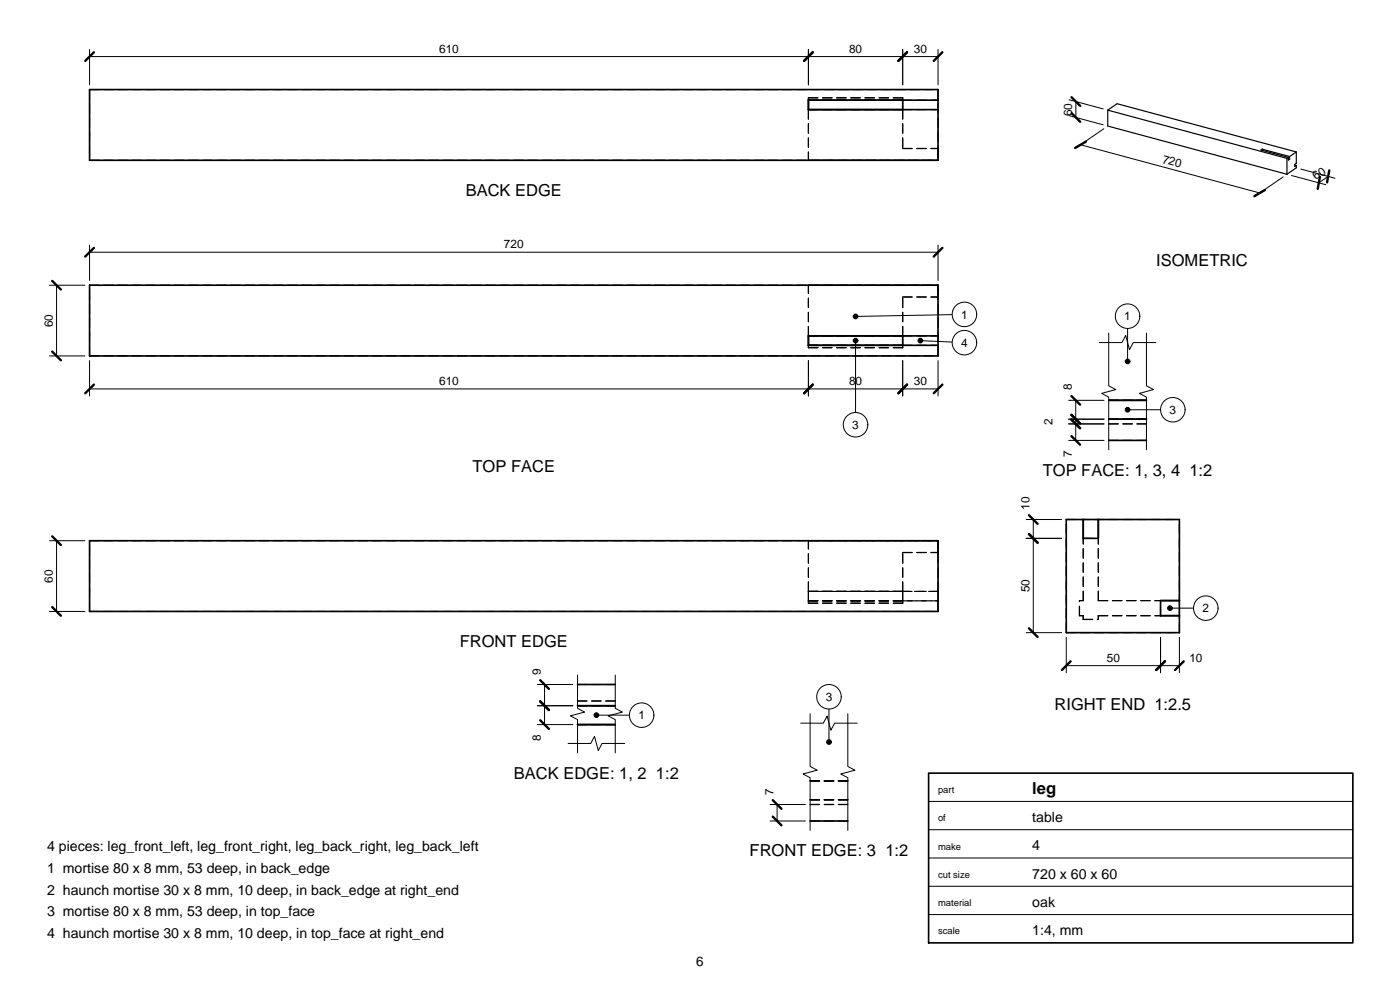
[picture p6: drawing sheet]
<svg xmlns="http://www.w3.org/2000/svg" width="297mm" height="210mm" viewBox="0 0 297 210" stroke-linecap="round" stroke-linejoin="round" font-family="sans-serif">
<g fill="none" stroke="#000" stroke-width=".25" stroke-dasharray="2 1">
<path d="M19 75.5v-15M19 60.5h180M19 75.5h180M171.5 60.5h27.5M171.5 71.2v-10.7M171.5 73.7v-.5M171.5 71.2h20M171.5 73.2h20M171.5 73.7h20M191.5 63h7.5M191.5 71.2v-8.2M191.5 73.2v-2"/>
<path d="M191.5 73.7v-.5M191.5 73.2h-20M191.5 71.2h-20M191.5 71.2h7.5M191.5 73.2h7.5M199 75.5v-15M199 60.5v2.5M199 60.5h-27.5"/>
</g>
<path d="M19 60.5h180v15h-180zM191.5 71.2v2M199 71.2h-27.5v2h27.5" fill="none" stroke="#000" stroke-width=".35"/>
<path d="M195.3 72.2l6.7 .4" fill="none" stroke="#000" stroke-width=".21"/>
<circle cx="195.2" cy="72.2" r=".5" fill="#000" stroke="#000" stroke-width=".21"/>
<circle cx="204.6" cy="72.7" r="2.6" fill="#fff" stroke="#000" stroke-width=".21"/>
<path d="M202 66.7l-20.5 .4" fill="none" stroke="#000" stroke-width=".21"/>
<circle cx="181.5" cy="67.1" r=".5" fill="#000" stroke="#000" stroke-width=".21"/>
<circle cx="204.6" cy="66.7" r="2.6" fill="#fff" stroke="#000" stroke-width=".21"/>
<path d="M181.5 72.2v15.3" fill="none" stroke="#000" stroke-width=".21"/>
<circle cx="181.5" cy="72.2" r=".5" fill="#000" stroke="#000" stroke-width=".21"/>
<circle cx="181.5" cy="90.1" r="2.6" fill="#fff" stroke="#000" stroke-width=".21"/>
<g fill="none" stroke="#000" stroke-width=".21">
<path d="M19 52v7.5M19 53.5h180M199 52v7.5M10.5 75.5h7.5M10.5 60.5h7.5M12 60.5v15M19 76.5v7.5M171.5 76.5v7.5M191.5 76.5v7.5M199 76.5v7.5M19 82.5h180M10.5 114.7h7.5"/>
<path d="M12 114.7v15M10.5 129.7h7.5M248.2 129h5"/>
</g>
<path d="M11.1 59.6l1.8 1.8M19.9 52.6l-1.8 1.8M199.9 52.6l-1.8 1.8M11.1 74.6l1.8 1.8M19.9 81.6l-1.8 1.8M172.4 81.6l-1.8 1.8M192.4 81.6l-1.8 1.8M199.9 81.6l-1.8 1.8M11.1 113.8l1.8 1.8M11.1 128.8l1.8 1.8" fill="none" stroke="#000" stroke-width=".5"/>
<g fill="none" stroke="#000" stroke-width=".25" stroke-dasharray="2 1">
<path d="M19 114.7h180M171.5 114.7h27.5M191.5 117.2h7.5M199 117.2v-2.5M199 114.7h-27.5M226.2 110.2h24M229.8 114.2h3.2M19 129.7v-15M19 129.7h180M171.5 127.4h27.5M171.5 125.4v-10.7M171.5 127.4v-2"/>
<path d="M171.5 127.9v-.5M171.5 125.4v2M171.5 127.9h20M171.5 127.4h20M171.5 125.4h20M191.5 127.4h7.5M191.5 127.4h-20M191.5 127.9v-.5M191.5 127.4v-2M191.5 125.4h-20M191.5 125.4v-8.2M191.5 125.4h7.5"/>
<path d="M199 125.4v-10.7M199 127.4v-2M199 129.7v-2.3M199 125.4h-27.5M226.2 134.2v-24M226.2 134.2h24M229 127.4h.8M229 130.6v-3.2M229 130.6h.8M229.8 127.4v-13.2M229.8 131.4v-.8M229.8 131.4h3.2"/>
<path d="M233 130.6h13.2M233 131.4v-.8M233 127.4h13.2M233 127.4v-13.2M246.2 130.6v-3.2M250.2 134.2v-24"/>
</g>
<path d="M19 114.7h180v15h-180zM226.2 110.2h24v24h-24zM229.8 110.2v4h3.2v-4M250.2 127.4h-4v3.2h4" fill="none" stroke="#000" stroke-width=".35"/>
<circle cx="248.2" cy="129" r=".5" fill="#000" stroke="#000" stroke-width=".21"/>
<circle cx="255.8" cy="129" r="2.6" fill="#fff" stroke="#000" stroke-width=".21"/>
<g fill="none" stroke="#000" stroke-width=".21">
<path d="M19 10.5v7.5M19 12h180M171.5 10.5v7.5M191.5 10.5v7.5M199 10.5v7.5M217.7 114.2h7.5M217.7 110.2h7.5M219.2 110.2v24M217.7 134.2h7.5M226.2 135.2v7.5M246.2 135.2v7.5M250.2 135.2v7.5"/>
<path d="M120.5 157.7h4.8l.8-1.5 .8 3 .8-1.5h4.8M122.5 143.2v7l1.5 .8-3 .8 1.5 .8v7.1M126.5 151.7h7M130.5 143.2v7l1.5 .8-3 .8 1.5 .8v7.1M226.2 141.2h24"/>
</g>
<path d="M19.9 11.1l-1.8 1.8M172.4 11.1l-1.8 1.8M192.4 11.1l-1.8 1.8M199.9 11.1l-1.8 1.8M218.3 113.3l1.8 1.8M218.3 109.3l1.8 1.8M218.3 133.3l1.8 1.8M227.1 140.3l-1.8 1.8M247.1 140.3l-1.8 1.8M251.1 140.3l-1.8 1.8" fill="none" stroke="#000" stroke-width=".5"/>
<g fill="none" stroke="#000" stroke-width=".25" stroke-dasharray="2 1">
<path d="M19 19v15M19 19h180M199 19v15M19 34h180M171.5 23.2v10.8M171.5 20.7v.5M171.5 20.7h20M171.5 21.2h20M171.5 23.2h20M171.5 34h27.5M191.5 21.2h7.5M191.5 21.2h-20"/>
<path d="M191.5 20.7v.5M191.5 21.2v2M191.5 23.2v8.3M191.5 23.2h7.5M191.5 23.2h-20M191.5 31.5h7.5M199 31.5v2.5M199 34h-27.5M122.5 145.2h8M122.5 148.7h8M122.5 149.7h8M122.5 153.7h8"/>
<path d="M130.5 149.7h-8M130.5 153.7h-8"/>
</g>
<path d="M19 19h180v15h-180zM191.5 21.2v2M199 21.2h-27.5v2h27.5M122.5 145.2h8M122.5 149.7h8M122.5 153.7h8" fill="none" stroke="#000" stroke-width=".35"/>
<circle cx="126.5" cy="151.7" r=".5" fill="#000" stroke="#000" stroke-width=".21"/>
<circle cx="136.1" cy="151.7" r="2.6" fill="#fff" stroke="#000" stroke-width=".21"/>
<path d="M233.2 72.7h4.8l.8-1.5 .8 3 .8-1.5h4.8M235.2 70.7v11.1l1.5 .8-3 .8 1.5 .8v11.2M239.2 69.7v7M243.2 70.7v11.1l1.5 .8-3 .8 1.5 .8v11.2M114 153.7h7.5M114 149.7h7.5M114 145.2h7.5M115.5 145.2v8.5" fill="none" stroke="#000" stroke-width=".21"/>
<path d="M114.6 152.8l1.8 1.8M114.6 148.8l1.8 1.8M114.6 144.3l1.8 1.8" fill="none" stroke="#000" stroke-width=".5"/>
<path d="M235.2 93.4h8M235.2 84.9h8M235.2 88.9h8M235.2 89.9h8M243.2 88.9h-8M243.2 84.9h-8" fill="none" stroke="#000" stroke-width=".25" stroke-dasharray="2 1"/>
<path d="M235.2 84.9h8M235.2 88.9h8M235.2 93.4h8" fill="none" stroke="#000" stroke-width=".35"/>
<circle cx="239.2" cy="76.7" r=".5" fill="#000" stroke="#000" stroke-width=".21"/>
<circle cx="239.2" cy="67.1" r="2.6" fill="#fff" stroke="#000" stroke-width=".21"/>
<path d="M239.2 86.9h7" fill="none" stroke="#000" stroke-width=".21"/>
<circle cx="239.2" cy="86.9" r=".5" fill="#000" stroke="#000" stroke-width=".21"/>
<circle cx="248.8" cy="86.9" r="2.6" fill="#fff" stroke="#000" stroke-width=".21"/>
<path d="M226.7 93.4h7.5M226.7 89.9h7.5M226.7 88.9h7.5M226.7 84.9h7.5M228.2 84.9v8.5M169.9 153.4h4.8l.8-1.5 .8 3 .8-1.5h4.8M171.9 151.4v11.2l1.5 .8-3 .8 1.5 .8v11.1M175.9 150.4v7M179.9 151.4v11.2l1.5 .8-3 .8 1.5 .8v11.1" fill="none" stroke="#000" stroke-width=".21"/>
<path d="M227.3 92.5l1.8 1.8M227.3 89l1.8 1.8M227.3 88l1.8 1.8M227.3 84l1.8 1.8" fill="none" stroke="#000" stroke-width=".5"/>
<path d="M171.9 174.1h8M171.9 169.6h8M171.9 170.6h8M171.9 165.6h8M179.9 169.6h-8M179.9 165.6h-8" fill="none" stroke="#000" stroke-width=".25" stroke-dasharray="2 1"/>
<path d="M171.9 174.1h8" fill="none" stroke="#000" stroke-width=".35"/>
<circle cx="175.9" cy="157.4" r=".5" fill="#000" stroke="#000" stroke-width=".21"/>
<circle cx="175.9" cy="147.8" r="2.6" fill="#fff" stroke="#000" stroke-width=".21"/>
<g fill="none" stroke="#000" stroke-width=".21">
<path d="M226.8 24.5l7.2 2M226.8 21.2l7.2 1.9M228.2 21.5v3.4M229.2 30.7l38.1 10.2M234.2 27.3l-6.2 4.3M272.2 37.5l-6.2 4.3M274 37.2l7.2 2M276 35.9l7.2 1.9M281.8 37.4l-2 1.4M163.4 174.1h7.5M163.4 170.6h7.5M164.9 170.6v3.5"/>
<path d="M197 176h90M197 170h90M197 194h90M197 188h90M197 182h90"/>
</g>
<path d="M227.3 24l1.9 1.8M227.3 20.6l1.9 1.9M230.4 30.1l-2.3 1.3M280 37.5l-.5 2.6M282 36.1l-.5 2.6M268.4 40.3l-2.3 1.3M163.9 173.2l1.9 1.9M163.9 169.7l1.9 1.9" fill="none" stroke="#000" stroke-width=".5"/>
<g fill="none" stroke="#000" stroke-width=".25">
<path d="M235 23.4v3.3l38 10.3M235 23.4l2-1.4 38 10.2M235 23.4l38 10.2M267.8 31.6v.3M267.8 31.6l-.3 .2 5.8 1.6M267.8 31.6l5.8 1.6M273 33.6v3.4M273.3 33.4l-.3 .2M273.3 33.4v.6l.3-.2M273.3 33.7l.3 .1M273.6 33.2v.6M274.7 35l.3 .1"/>
<path d="M275 35.1v.5l-2 1.4M275 32.2l-1.4 1M275 32.2v2.4l-.3 .3v.4l.3-.2"/>
</g>
<path d="M197 164h90v36h-90z" fill="none" stroke="#000" stroke-width=".35"/>
<g font-size="3.5">
<text x="98.8" y="41.5">BACK EDGE</text>
<text x="245.3" y="56.5">ISOMETRIC</text>
<text x="100.2" y="100.2">TOP FACE</text>
<text x="221.2" y="100.9">TOP FACE: 1, 3, 4 1:2</text>
<text x="97.5" y="137.2">FRONT EDGE</text>
<text x="223.7" y="150.7">RIGHT END 1:2.5</text>
<text x="109" y="165.2">BACK EDGE: 1, 2 1:2</text>
<text x="219" y="168.4">leg</text>
<text x="159" y="181.6">FRONT EDGE: 3 1:2</text>
</g>
<g font-size="3">
<text x="219" y="174.4">table</text>
<text x="10" y="180.6">4 pieces: leg_front_left, leg_front_right, leg_back_right, leg_back_left</text>
<text x="10" y="185.2">1 mortise 80 x 8 mm, 53 deep, in back_edge</text>
<text x="219" y="180.4">4</text>
<text x="10" y="189.8">2 haunch mortise 30 x 8 mm, 10 deep, in back_edge at right_end</text>
<text x="219" y="186.4">720 x 60 x 60</text>
<text x="10" y="194.4">3 mortise 80 x 8 mm, 53 deep, in top_face</text>
<text x="219" y="192.4">oak</text>
<text x="10" y="199">4 haunch mortise 30 x 8 mm, 10 deep, in top_face at right_end</text>
<text x="219" y="198.4">1:4, mm</text>
</g>
<text font-size="2.8" x="147.7" y="205">6</text>
<g font-size="2.5">
<text x="93.2" y="11.2">610</text>
<text x="180.1" y="11.2">80</text>
<text x="193.9" y="11.2">30</text>
<text x="227.4" y="24.6" transform="rotate(-90 227.4 24.6)">60</text>
<text x="246.4" y="34.5" transform="rotate(15 246.4 34.5)">720</text>
<text x="279.2" y="38.2" transform="rotate(-35 279.2 38.2)">60</text>
<text x="106.9" y="52.7">720</text>
<text x="11.2" y="69.4" transform="rotate(-90 11.2 69.4)">60</text>
<text x="203.9" y="67.6">1</text>
<text x="238.5" y="68">1</text>
<text x="203.9" y="73.6">4</text>
<text x="93.2" y="81.7">610</text>
<text x="180.1" y="81.7">80</text>
<text x="193.9" y="81.7">30</text>
<text x="227.4" y="82.8" transform="rotate(-90 227.4 82.8)">8</text>
<text x="248.1" y="87.8">3</text>
<text x="180.8" y="91">3</text>
<text x="223.3" y="90.1" transform="rotate(-90 223.3 90.1)">2</text>
<text x="227.4" y="96.9" transform="rotate(-90 227.4 96.9)">7</text>
<text x="218.4" y="108.1" transform="rotate(-90 218.4 108.1)">10</text>
<text x="11.2" y="123.6" transform="rotate(-90 11.2 123.6)">60</text>
<text x="218.4" y="125.6" transform="rotate(-90 218.4 125.6)">50</text>
<text x="255.1" y="129.9">2</text>
<text x="114.7" y="143.1" transform="rotate(-90 114.7 143.1)">9</text>
<text x="234.8" y="140.4">50</text>
<text x="252.3" y="140.4">10</text>
<text x="175.2" y="148.7">3</text>
<text x="135.4" y="152.6">1</text>
<text x="114.7" y="157.2" transform="rotate(-90 114.7 157.2)">8</text>
<text x="164.1" y="168.5" transform="rotate(-90 164.1 168.5)">7</text>
</g>
<g font-size="2">
<text x="199" y="168.2">part</text>
<text x="199" y="174.2">of</text>
<text x="199" y="180.2">make</text>
<text x="199" y="186.2">cut size</text>
<text x="199" y="192.2">material</text>
<text x="199" y="198.2">scale</text>
</g>
</svg>
